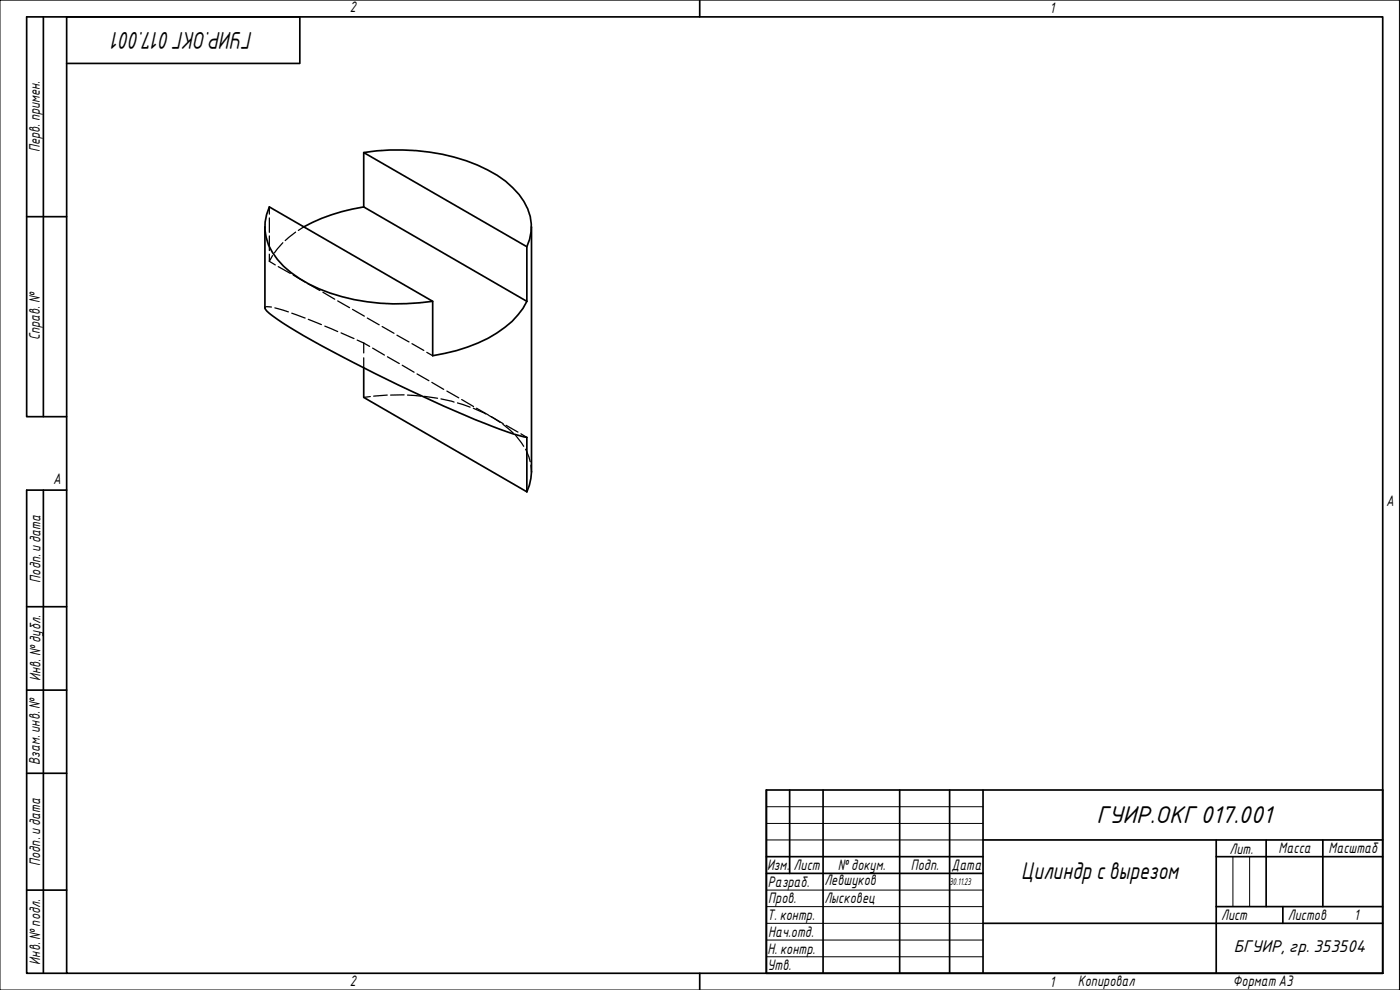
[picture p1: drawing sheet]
<svg xmlns="http://www.w3.org/2000/svg" width="420mm" height="297mm" viewBox="0 0 420 297" stroke-linecap="round" stroke-linejoin="round" font-family="sans-serif">
<path d="M109.2 45.8a62.7 62.7 0 0 1 37.1 5.2 25.3 25.3 0 0 1 12.1 11.7 13.8 13.8 0 0 1-.3 11.3M79.5 68.1v24.3a5.2 5.2 0 0 0 2.4 2.5 257.8 257.8 0 0 0 34.1 18.9l3.5 1.7a291.9 291.9 0 0 0 36.3 15.2l2.3 .5v16.4M109.2 62.1a55.4 55.4 0 0 0-18 6M109.2 62.1v-16.3l48.9 28.2v16.4M109.2 62.1l48.9 28.3M159.5 68.1v73.5l-.6 4-.8 2M129.9 90.4a63 63 0 0 1-37.3-5.2 25.3 25.3 0 0 1-12-11.7 13.9 13.9 0 0 1 .2-11.4l49.1 28.3v16.3a45.2 45.2 0 0 0 23.8-10.3l3.3-3.9 1.1-2.1M109.2 110.3v8.9l48.9 28.4" fill="none" stroke="#000" stroke-width=".51"/>
<g fill="none" stroke="#000" stroke-width=".38">
<path d="M80.8 78.4l1.8 1.1M80.8 62.1v2.1M80.8 65.4v4.3M80.8 70.8v4.4M80.8 76.2v2.2M81.8 76.7l-1 1.7M83.5 80l3.6 2M84.9 72.8l-2.5 3.1M88.7 69.6l-3.1 2.6M91.2 68.1l-1.7 1M81.5 92.1l-1.4-.1-.6 .4M82.5 92.4l4.1 1.2"/>
<path d="M87.6 94l4 1.4M88 82.5l3.6 2.1M92.5 85.1l3.5 2.1M92.5 95.8l4 1.6M96.9 87.7l3.6 2.1M97.5 97.8l3.8 1.7M101.3 90.3l3.6 2M102.4 99.9l3.8 1.7M105.8 92.8l3.5 2.1M110.2 95.4l3.6 2.1M114.7 98l3.5 2M107.2 102l2 .9"/>
<path d="M109.2 102.9l1.7 1M109.2 102.9v3M109.2 107.4v2.9M111.1 119l-1.9 .2M111.8 104.4l3.6 2.1M116.2 118.5l-4.1 .4M116.3 107l3.5 2.1M119.1 100.6l3.6 2M120.7 109.6l3.6 2.1M121.3 118.5h-4.1M122.3 118.5l4 .4M123.6 103.1l3.6 2"/>
<path d="M125.2 112.2l3.5 2M127.3 118.9l4 .6M128.1 105.7l1.8 1M129.6 114.7l3.6 2.1M132.3 119.7l4 .9M134.1 117.3l3.6 2.1M138.6 119.9l3.5 2.1M137.3 120.9l3.8 1.3M142 122.5l3.7 1.7M143 122.5l3.6 2M146.7 124.6l3.4 2.1M147.4 125l3.6 2.1"/>
<path d="M150.9 127.3l3.2 2.7M151.9 127.6l3.5 2.1M154.7 130.7l2.5 3.2M156.3 130.2l1.8 1M157.7 134.8l1.4 3.7M159.3 139.6l.2 2"/>
</g>
<path d="M20 5.1h395v286.9h-395zM210 0v5.1M210 292v5" fill="none" stroke="#000" stroke-width=".51"/>
<path d="M0 0h420v297h-420z" fill="none" stroke="#000" stroke-width=".3"/>
<g fill="none" stroke="#000" stroke-width=".51">
<path d="M230 237h185v55h-185zM237 237v25.1M247 237v55M270 237v55M285 237v55M295 237v55M230 257h65M295 252h120M365 257h50M365 252v40M380 252v20M397 252v20"/>
<path d="M230 262.1h65M295 277h120M365 272h50M385 272v5"/>
</g>
<path d="M230 242h65M230 247.1h65M230 252h65M370 257v15M375 257v15M230 267.1h65M230 272h65M230 277h65M230 282.1h65M230 287.1h65" fill="none" stroke="#000" stroke-width=".3"/>
<path d="M13 5.1v119.9M20 19h70v-13.9h-82v119.9h12M8 65h12M13 147.1v144.9M20 147.1h-12v144.9h12M8 182h12M8 207.1h12M8 232h12M8 267.1h12" fill="none" stroke="#000" stroke-width=".51"/>
<g font-size="7">
<text x="75.9" y="9.5" transform="rotate(180 75.9 9.5)">ГУИР.ОКГ017.001</text>
<text x="329.1" y="246.9">ГУИР.ОКГ017.001</text>
<text x="306.5" y="263.8">Цилиндр свырезом</text>
</g>
<text font-size="4.9" x="370.3" y="285.7">БГУИР, гр. 353504</text>
<g font-size="4.4">
<text x="105" y="3.7">2</text>
<text x="315" y="3.8">1</text>
<text x="11.9" y="45.6" transform="rotate(-90 11.9 45.6)">Перв. примен.</text>
<text x="12" y="102.2" transform="rotate(-90 12 102.2)">Справ. №</text>
<text x="16" y="145.2">A</text>
<text x="416" y="151.7">A</text>
<text x="12.2" y="174.8" transform="rotate(-90 12.2 174.8)">Подп. идата</text>
<text x="12.2" y="204.3" transform="rotate(-90 12.2 204.3)">Инв. №дубл.</text>
<text x="12" y="229.5" transform="rotate(-90 12 229.5)">Взам. инв. №</text>
<text x="369" y="256.1">Лит.</text>
<text x="383.7" y="256.1">Масса</text>
<text x="398.7" y="256.1">Масштаб</text>
<text x="12.1" y="259.8" transform="rotate(-90 12.1 259.8)">Подп. идата</text>
<text x="230.2" y="261.1">Изм.</text>
<text x="238.2" y="261.1">Лист</text>
<text x="251.5" y="261">№докум.</text>
<text x="273.4" y="261.2">Подп.</text>
<text x="285.6" y="261.2">Дата</text>
<text x="230.4" y="266.1">Разраб.</text>
<text x="247.4" y="265.7">Левшуков</text>
<text x="230.6" y="271.1">Пров.</text>
<text x="247.4" y="270.9">Лысковец</text>
<text x="230.3" y="276.1">Т. контр.</text>
<text x="230.5" y="281.1">Нач.отд.</text>
<text x="366.5" y="276.1">Лист</text>
<text x="386.5" y="276.1">Листов</text>
<text x="406.4" y="276">1</text>
<text x="230.4" y="286.1">Н. контр.</text>
<text x="12.1" y="289.4" transform="rotate(-90 12.1 289.4)">Инв. №подл.</text>
<text x="230.3" y="291.1">Утв.</text>
<text x="105" y="295.9">2</text>
<text x="315" y="296.1">1</text>
<text x="323.5" y="295.8">Копировал</text>
<text x="370" y="295.8">Формат А3</text>
</g>
<text font-size="2.8" x="285" y="265.5">30.11.23</text>
</svg>
